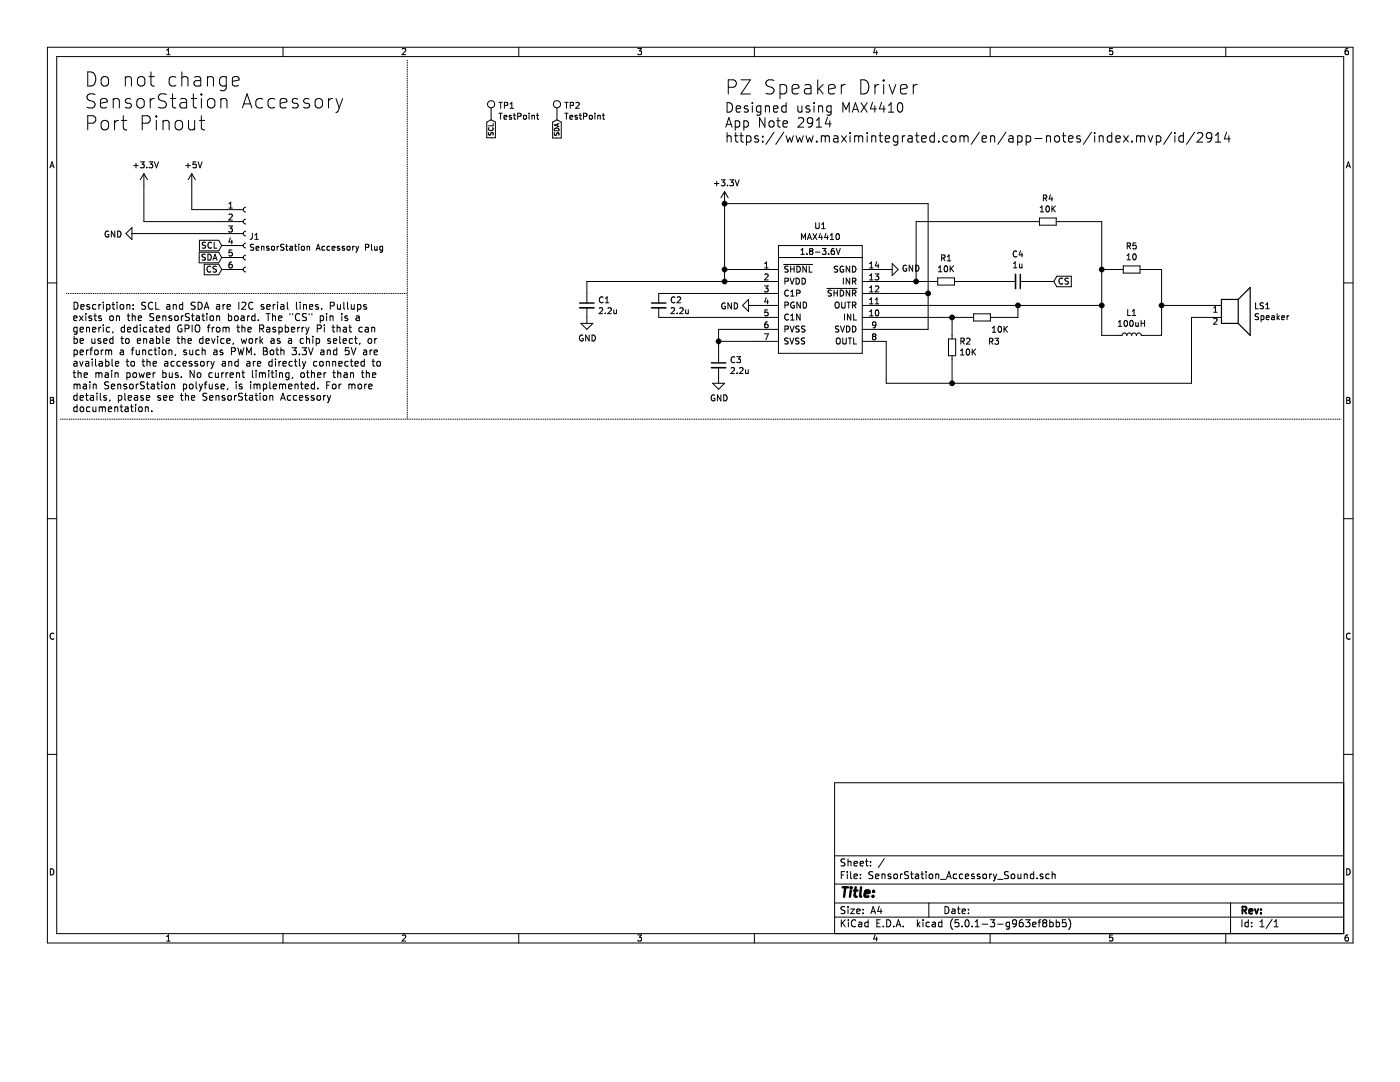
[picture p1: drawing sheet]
EESchema Schematic File Version 4
LIBS:SensorStation_Accessory_Sound-cache
EELAYER 26 0
EELAYER END
$Descr A4 11693 8268
encoding utf-8
Sheet 1 1
Title ""
Date ""
Rev ""
Comp ""
Comment1 ""
Comment2 ""
Comment3 ""
Comment4 ""
$EndDescr
$Comp
L Connector:Conn_01x06_Female J1
U 1 1
P 2050 1950
F 0 "J1" H 2077 1926 50  0000 L CNN
F 1 "SensorStation Accessory Plug" H 2077 1835 50  0000 L CNN
F 2 "Connector_PinHeader_2.54mm:PinHeader_1x06_P2.54mm_Horizontal" H 2050 1950 50  0001 C CNN
F 3 "~" H 2050 1950 50  0001 C CNN
	1    2050 1950
	1    0    0    -1  
$EndComp
$Comp
L power:GND #PWR0101
U 1 1
P 1150 1950
F 0 "#PWR0101" H 1150 1700 50  0001 C CNN
F 1 "GND" V 1155 1822 50  0000 R CNN
F 2 "" H 1150 1950 50  0001 C CNN
F 3 "" H 1150 1950 50  0001 C CNN
	1    1150 1950
	0    1    1    0   
$EndComp
Wire Wire Line
	1150 1950 1850 1950
$Comp
L power:+5V #PWR0102
U 1 1
P 1600 1550
F 0 "#PWR0102" H 1600 1400 50  0001 C CNN
F 1 "+5V" H 1615 1723 50  0000 C CNN
F 2 "" H 1600 1550 50  0001 C CNN
F 3 "" H 1600 1550 50  0001 C CNN
	1    1600 1550
	1    0    0    -1  
$EndComp
Wire Wire Line
	1600 1550 1600 1750
Wire Wire Line
	1600 1750 1850 1750
$Comp
L power:+3.3V #PWR0103
U 1 1
P 1200 1550
F 0 "#PWR0103" H 1200 1400 50  0001 C CNN
F 1 "+3.3V" H 1215 1723 50  0000 C CNN
F 2 "" H 1200 1550 50  0001 C CNN
F 3 "" H 1200 1550 50  0001 C CNN
	1    1200 1550
	1    0    0    -1  
$EndComp
Wire Wire Line
	1200 1550 1200 1850
Wire Wire Line
	1200 1850 1850 1850
Text GLabel 1850 2150 0    50   Input ~ 0
SDA
Text GLabel 1850 2050 0    50   Input ~ 0
SCL
Text GLabel 1850 2250 0    50   Input ~ 0
CS
Text Notes 700  1100 0    118  ~ 0
Do not change\nSensorStation Accessory\nPort Pinout
Wire Notes Line
	550  2450 3400 2450
Text Notes 600  3450 0    59   ~ 0
Description: SCL and SDA are I2C serial lines. Pullups\nexists on the SensorStation board. The "CS" pin is a \ngeneric, dedicated GPIO from the Raspberry Pi that can \nbe used to enable the device, work as a chip select, or\nperform a function, such as PWM. Both 3.3V and 5V are\navailable to the accessory and are directly connected to\nthe main power bus. No current limiting, other than the \nmain SensorStation polyfuse, is implemented. For more\ndetails, please see the SensorStation Accessory\ndocumentation.
Wire Notes Line
	3400 500  3400 3500
$Comp
L schematic_symbols:MAX4410 U1
U 1 1
P 6750 3100
F 0 "U1" H 6850 4315 50  0000 C CNN
F 1 "MAX4410" H 6850 4224 50  0000 C CNN
F 2 "pcb_footprints:TSSOP14" H 6750 3100 50  0001 C CNN
F 3 "" H 6750 3100 50  0001 C CNN
	1    6750 3100
	1    0    0    -1  
$EndComp
$Comp
L Device:C_Small C4
U 1 1
P 8500 2350
F 0 "C4" V 8271 2350 50  0000 C CNN
F 1 "1u" V 8362 2350 50  0000 C CNN
F 2 "Capacitors_SMD:C_1206_3216Metric" H 8500 2350 50  0001 C CNN
F 3 "~" H 8500 2350 50  0001 C CNN
	1    8500 2350
	0    1    1    0   
$EndComp
Text GLabel 8800 2350 2    50   Input ~ 0
CS
Wire Wire Line
	8000 2350 8400 2350
Wire Wire Line
	8600 2350 8800 2350
$Comp
L Device:R_Small R1
U 1 1
P 7900 2350
F 0 "R1" V 7704 2350 50  0000 C CNN
F 1 "10K" V 7795 2350 50  0000 C CNN
F 2 "Resistors_SMD:R_1206_3216Metric" H 7900 2350 50  0001 C CNN
F 3 "~" H 7900 2350 50  0001 C CNN
	1    7900 2350
	0    1    1    0   
$EndComp
Wire Wire Line
	7400 2350 7650 2350
Wire Wire Line
	7400 2550 8500 2550
$Comp
L Device:R_Small R5
U 1 1
P 9450 2250
F 0 "R5" V 9254 2250 50  0000 C CNN
F 1 "10" V 9345 2250 50  0000 C CNN
F 2 "Resistors_SMD:R_1206_3216Metric" H 9450 2250 50  0001 C CNN
F 3 "~" H 9450 2250 50  0001 C CNN
	1    9450 2250
	0    1    1    0   
$EndComp
$Comp
L Device:L_Small L1
U 1 1
P 9450 2800
F 0 "L1" V 9635 2800 50  0000 C CNN
F 1 "100uH" V 9544 2800 50  0000 C CNN
F 2 "Inductor_SMD:L_1206_3216Metric" H 9450 2800 50  0001 C CNN
F 3 "~" H 9450 2800 50  0001 C CNN
	1    9450 2800
	0    -1   -1   0   
$EndComp
$Comp
L Device:Speaker LS1
U 1 1
P 10300 2550
F 0 "LS1" H 10470 2546 50  0000 L CNN
F 1 "Speaker" H 10470 2455 50  0000 L CNN
F 2 "Buzzers_Beepers:Buzzer_12x9.5RM7.6" H 10300 2350 50  0001 C CNN
F 3 "~" H 10290 2500 50  0001 C CNN
	1    10300 2550
	1    0    0    -1  
$EndComp
Wire Wire Line
	9950 2650 9950 3200
Wire Wire Line
	9950 3200 7950 3200
Wire Wire Line
	7400 3200 7400 2850
Wire Wire Line
	9950 2650 10100 2650
Wire Wire Line
	9200 2550 9200 2250
Wire Wire Line
	9200 2250 9350 2250
Wire Wire Line
	9200 2550 9200 2800
Wire Wire Line
	9200 2800 9350 2800
Connection ~ 9200 2550
Wire Wire Line
	9550 2250 9700 2250
Wire Wire Line
	9700 2250 9700 2550
Wire Wire Line
	9700 2800 9550 2800
Wire Wire Line
	10100 2550 9700 2550
Connection ~ 9700 2550
Wire Wire Line
	9700 2550 9700 2800
$Comp
L Device:R_Small R2
U 1 1
P 7950 2900
F 0 "R2" H 7891 2854 50  0000 R CNN
F 1 "10K" H 7891 2945 50  0000 R CNN
F 2 "Resistors_SMD:R_1206_3216Metric" H 7950 2900 50  0001 C CNN
F 3 "~" H 7950 2900 50  0001 C CNN
	1    7950 2900
	-1   0    0    1   
$EndComp
Wire Wire Line
	7400 2650 7950 2650
Wire Wire Line
	7950 2650 7950 2800
Wire Wire Line
	7950 3000 7950 3200
Connection ~ 7950 3200
Wire Wire Line
	7950 3200 7400 3200
$Comp
L Device:R_Small R3
U 1 1
P 8200 2650
F 0 "R3" V 8400 2750 50  0000 C CNN
F 1 "10K" V 8300 2800 50  0000 C CNN
F 2 "Resistors_SMD:R_1206_3216Metric" H 8200 2650 50  0001 C CNN
F 3 "~" H 8200 2650 50  0001 C CNN
	1    8200 2650
	0    1    1    0   
$EndComp
Wire Wire Line
	7950 2650 8100 2650
Connection ~ 7950 2650
Wire Wire Line
	8300 2650 8500 2650
Wire Wire Line
	8500 2650 8500 2550
Connection ~ 8500 2550
Wire Wire Line
	8500 2550 9200 2550
Wire Wire Line
	7650 2350 7650 1850
Wire Wire Line
	7650 1850 8650 1850
Connection ~ 7650 2350
Wire Wire Line
	7650 2350 7800 2350
$Comp
L Device:R_Small R4
U 1 1
P 8750 1850
F 0 "R4" V 8554 1850 50  0000 C CNN
F 1 "10K" V 8645 1850 50  0000 C CNN
F 2 "Resistors_SMD:R_1206_3216Metric" H 8750 1850 50  0001 C CNN
F 3 "~" H 8750 1850 50  0001 C CNN
	1    8750 1850
	0    1    1    0   
$EndComp
Wire Wire Line
	9200 2250 9200 1850
Wire Wire Line
	9200 1850 8850 1850
Connection ~ 9200 2250
$Comp
L power:GND #PWR03
U 1 1
P 6300 2550
F 0 "#PWR03" H 6300 2300 50  0001 C CNN
F 1 "GND" V 6305 2422 50  0000 R CNN
F 2 "" H 6300 2550 50  0001 C CNN
F 3 "" H 6300 2550 50  0001 C CNN
	1    6300 2550
	0    1    1    0   
$EndComp
$Comp
L power:GND #PWR04
U 1 1
P 7400 2250
F 0 "#PWR04" H 7400 2000 50  0001 C CNN
F 1 "GND" V 7405 2122 50  0000 R CNN
F 2 "" H 7400 2250 50  0001 C CNN
F 3 "" H 7400 2250 50  0001 C CNN
	1    7400 2250
	0    -1   -1   0   
$EndComp
Wire Wire Line
	6300 2350 6050 2350
Wire Wire Line
	6300 2250 6050 2250
Wire Wire Line
	6050 2250 6050 2350
Connection ~ 6050 2350
Wire Wire Line
	7400 2450 7750 2450
Wire Wire Line
	7750 2450 7750 1700
Wire Wire Line
	7750 1700 6050 1700
Wire Wire Line
	6050 1700 6050 2250
Connection ~ 6050 2250
$Comp
L Device:C_Small C2
U 1 1
P 5500 2550
F 0 "C2" H 5592 2596 50  0000 L CNN
F 1 "2.2u" H 5592 2505 50  0000 L CNN
F 2 "Capacitors_SMD:C_1206_3216Metric" H 5500 2550 50  0001 C CNN
F 3 "~" H 5500 2550 50  0001 C CNN
	1    5500 2550
	1    0    0    -1  
$EndComp
$Comp
L Device:C_Small C1
U 1 1
P 4900 2550
F 0 "C1" H 4992 2596 50  0000 L CNN
F 1 "2.2u" H 4992 2505 50  0000 L CNN
F 2 "Capacitors_SMD:C_1206_3216Metric" H 4900 2550 50  0001 C CNN
F 3 "~" H 4900 2550 50  0001 C CNN
	1    4900 2550
	1    0    0    -1  
$EndComp
Wire Wire Line
	6300 2450 5500 2450
Wire Wire Line
	6300 2650 5500 2650
Wire Wire Line
	4900 2350 4900 2450
Wire Wire Line
	4900 2350 6050 2350
$Comp
L power:GND #PWR01
U 1 1
P 4900 2650
F 0 "#PWR01" H 4900 2400 50  0001 C CNN
F 1 "GND" H 4905 2477 50  0000 C CNN
F 2 "" H 4900 2650 50  0001 C CNN
F 3 "" H 4900 2650 50  0001 C CNN
	1    4900 2650
	1    0    0    -1  
$EndComp
$Comp
L Device:C_Small C3
U 1 1
P 6000 3050
F 0 "C3" H 6092 3096 50  0000 L CNN
F 1 "2.2u" H 6092 3005 50  0000 L CNN
F 2 "Capacitors_SMD:C_1206_3216Metric" H 6000 3050 50  0001 C CNN
F 3 "~" H 6000 3050 50  0001 C CNN
	1    6000 3050
	1    0    0    -1  
$EndComp
$Comp
L power:GND #PWR02
U 1 1
P 6000 3150
F 0 "#PWR02" H 6000 2900 50  0001 C CNN
F 1 "GND" H 6005 2977 50  0000 C CNN
F 2 "" H 6000 3150 50  0001 C CNN
F 3 "" H 6000 3150 50  0001 C CNN
	1    6000 3150
	1    0    0    -1  
$EndComp
Wire Wire Line
	6300 2750 6000 2750
Wire Wire Line
	6000 2750 6000 2850
Wire Wire Line
	6300 2850 6000 2850
Connection ~ 6000 2850
Wire Wire Line
	6000 2850 6000 2950
Wire Wire Line
	7400 2750 7750 2750
Wire Wire Line
	7750 2750 7750 2450
Connection ~ 7750 2450
Text Notes 6050 800  0    118  ~ 0
PZ Speaker Driver
Wire Notes Line
	500  3500 11200 3500
$Comp
L power:+3.3V #PWR0104
U 1 1
P 6050 1700
F 0 "#PWR0104" H 6050 1550 50  0001 C CNN
F 1 "+3.3V" H 6065 1873 50  0000 C CNN
F 2 "" H 6050 1700 50  0001 C CNN
F 3 "" H 6050 1700 50  0001 C CNN
	1    6050 1700
	1    0    0    -1  
$EndComp
Connection ~ 6050 1700
$Comp
L Connector:TestPoint TP1
U 1 1
P 4100 1000
F 0 "TP1" H 4158 1120 50  0000 L CNN
F 1 "TestPoint" H 4158 1029 50  0000 L CNN
F 2 "Measurement_Points:Test_Point_Keystone_5019_Minature" H 4300 1000 50  0001 C CNN
F 3 "~" H 4300 1000 50  0001 C CNN
	1    4100 1000
	1    0    0    -1  
$EndComp
$Comp
L Connector:TestPoint TP2
U 1 1
P 4650 1000
F 0 "TP2" H 4708 1120 50  0000 L CNN
F 1 "TestPoint" H 4708 1029 50  0000 L CNN
F 2 "Measurement_Points:Test_Point_Keystone_5019_Minature" H 4850 1000 50  0001 C CNN
F 3 "~" H 4850 1000 50  0001 C CNN
	1    4650 1000
	1    0    0    -1  
$EndComp
Text GLabel 4100 1000 3    39   Input ~ 0
SCL
Text GLabel 4650 1000 3    39   Input ~ 0
SDA
Text Notes 6050 1200 0    79   ~ 0
Designed using MAX4410 \nApp Note 2914\nhttps://www.maximintegrated.com/en/app-notes/index.mvp/id/2914
$EndSCHEMATC
